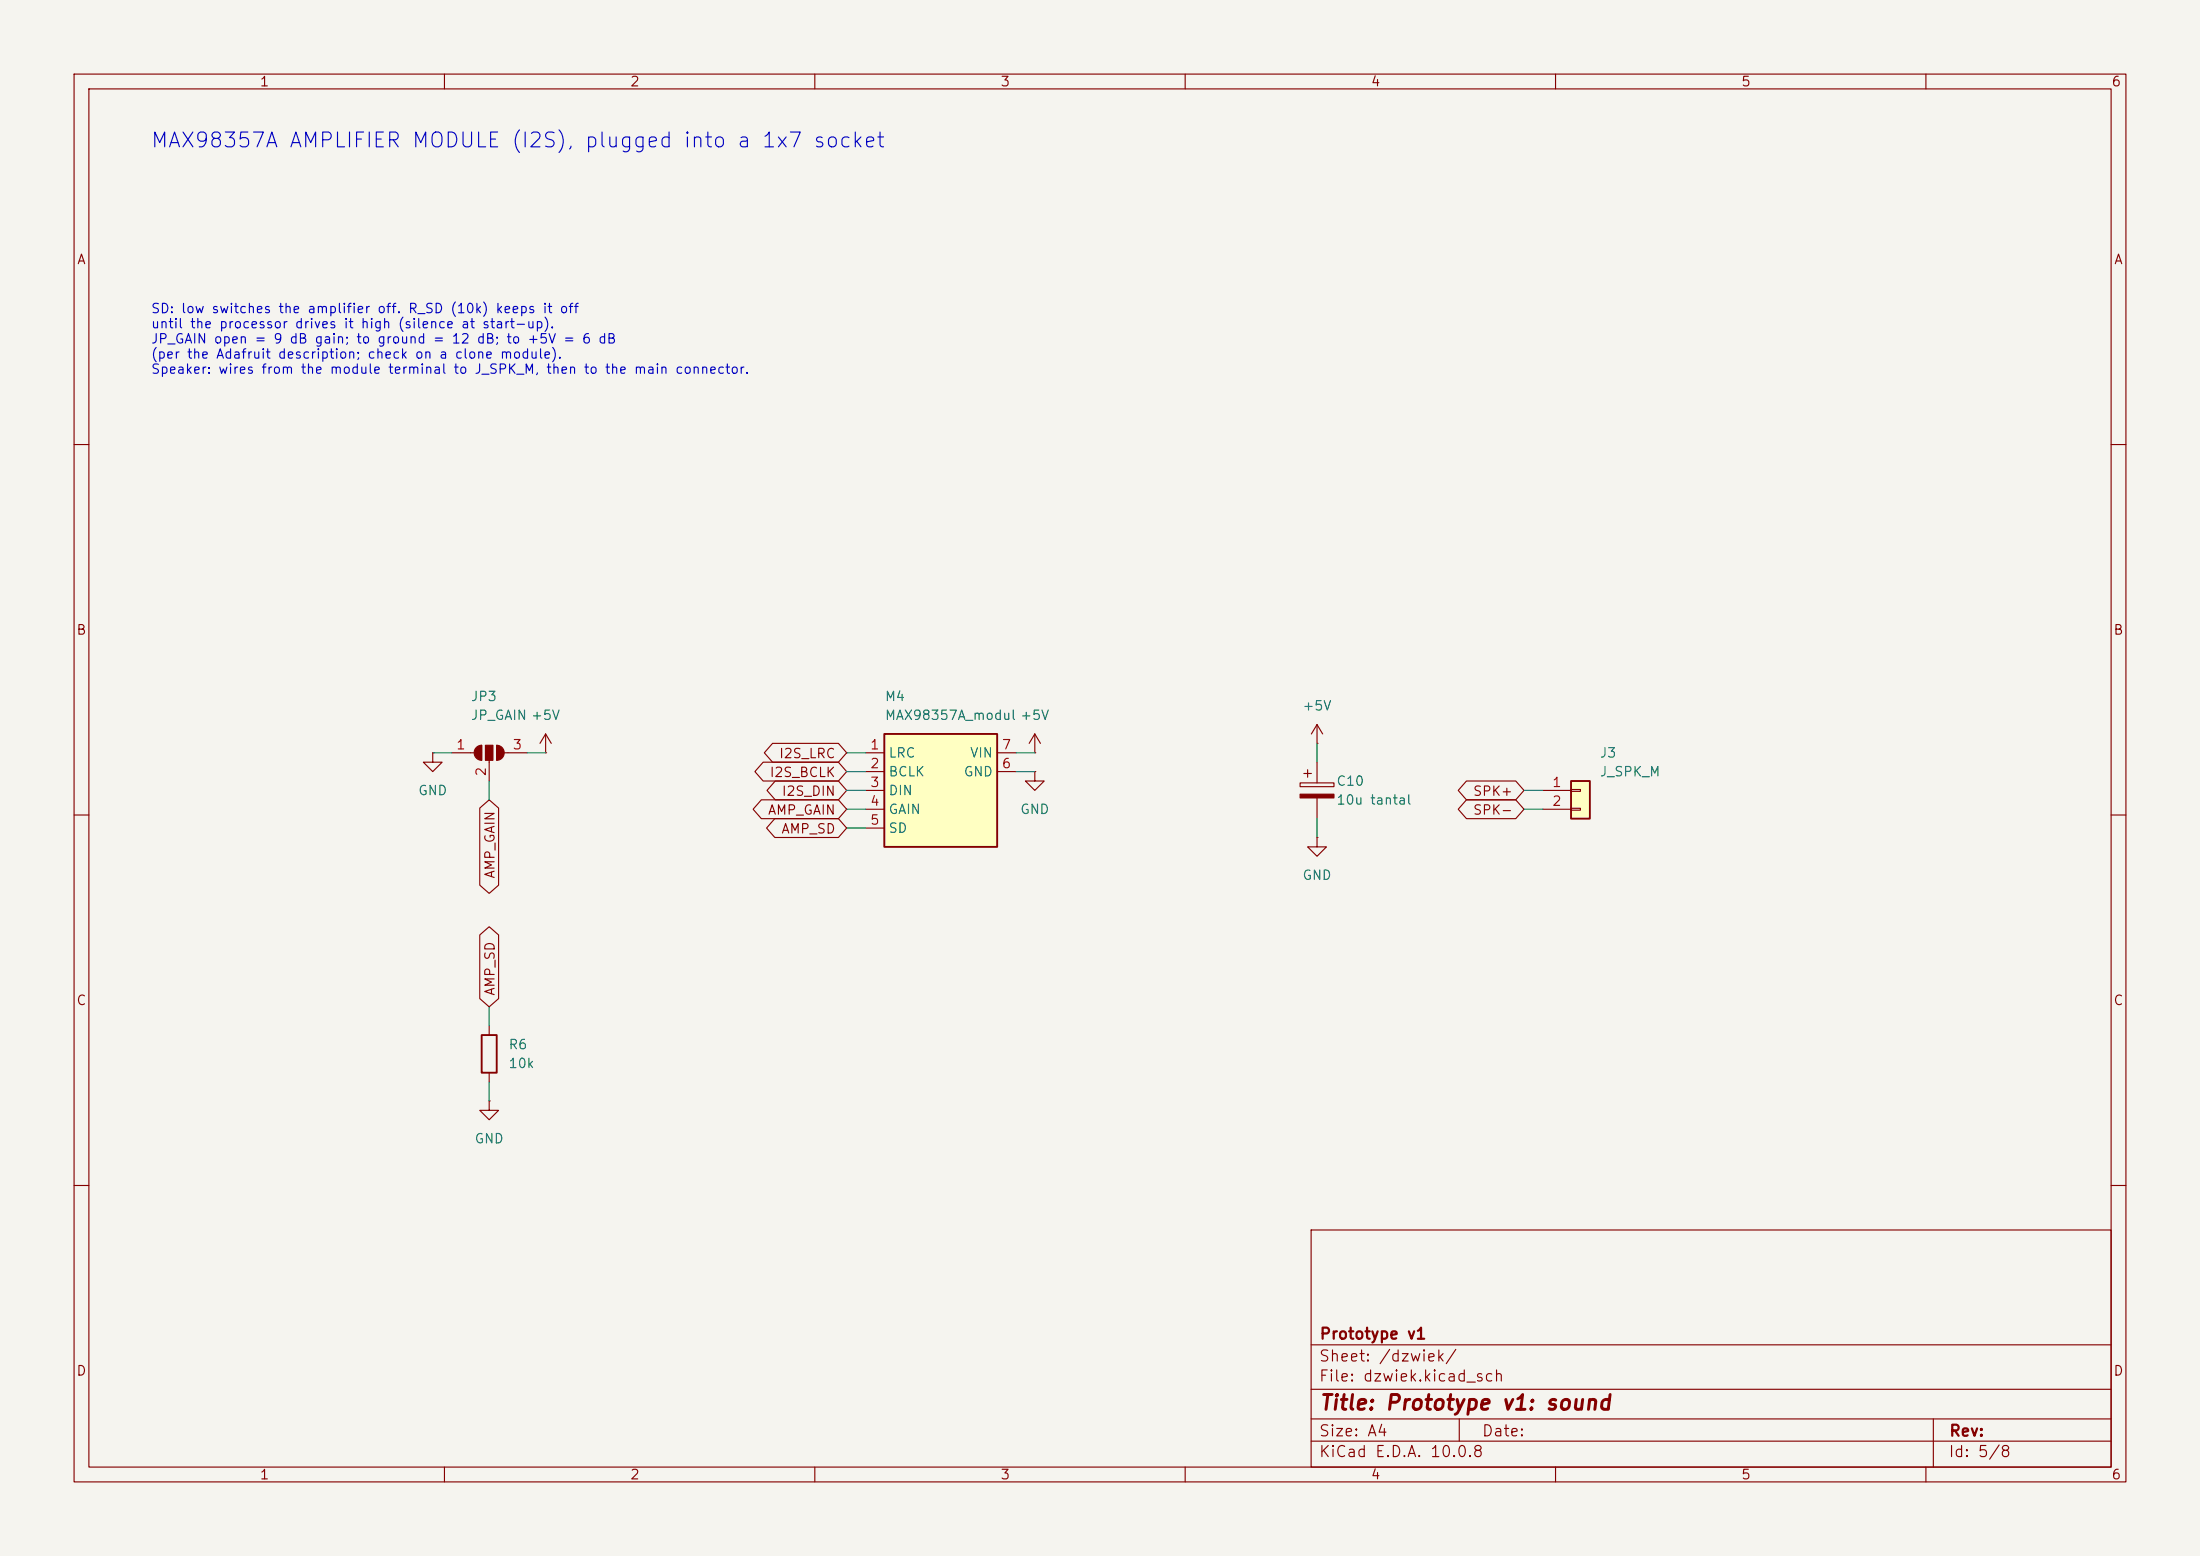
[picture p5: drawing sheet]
(kicad_sch
 (version 20250610)
 (generator "eeschema")
 (generator_version "9.99")
 (paper "A4")
 (title_block
  (title "Prototype v1: sound")
  (company "Prototype v1"))
 (lib_symbols
  (symbol "Connector_Generic:Conn_01x02"
   (pin_names
    (offset 1.016) (hide yes)) (exclude_from_sim no) (in_bom yes) (on_board yes)
   (in_pos_files yes)
   (duplicate_pin_numbers_are_jumpers no)
   (property "Reference" "J" (at 0 2.54 0) (show_name no) (do_not_autoplace no) (effects (font (size 1.27 1.27))))
   (property "Value" "Conn_01x02" (at 0 -5.08 0) (show_name no) (do_not_autoplace no) (effects (font (size 1.27 1.27))))
   (property "Footprint" "" (at 0 0 0) (show_name no) (do_not_autoplace no) (hide yes) (effects (font (size 1.27 1.27))))
   (property "Datasheet" "" (at 0 0 0) (show_name no) (do_not_autoplace no) (hide yes) (effects (font (size 1.27 1.27))))
   (property "Description" "Generic connector, single row, 01x02, script generated (kicad-library-utils/schlib/autogen/connector/)" (at 0 0 0) (show_name no) (do_not_autoplace no) (hide yes) (effects (font (size 1.27 1.27))))
   (symbol "Conn_01x02_1_1"
    (rectangle (start -1.27 1.27) (end 1.27 -3.81) (stroke (width 0.254) (type default)) (fill (type background)))
    (rectangle (start -1.27 0.127) (end 0 -0.127) (stroke (width 0.1524) (type default)) (fill (type none)))
    (rectangle (start -1.27 -2.413) (end 0 -2.667) (stroke (width 0.1524) (type default)) (fill (type none)))
    (pin passive line (at -5.08 0 0) (length 3.81) (name "Pin_1" (effects (font (size 1.27 1.27)))) (number "1" (effects (font (size 1.27 1.27)))))
    (pin passive line (at -5.08 -2.54 0) (length 3.81) (name "Pin_2" (effects (font (size 1.27 1.27)))) (number "2" (effects (font (size 1.27 1.27))))))
   (embedded_fonts no))
  (symbol "Device:C_Polarized"
   (pin_numbers (hide yes))
   (pin_names
    (offset 0.254)) (exclude_from_sim no) (in_bom yes) (on_board yes)
   (in_pos_files yes)
   (duplicate_pin_numbers_are_jumpers no)
   (property "Reference" "C" (at 0.635 2.54 0) (show_name no) (do_not_autoplace no) (effects (font (size 1.27 1.27)) (justify left)))
   (property "Value" "C_Polarized" (at 0.635 -2.54 0) (show_name no) (do_not_autoplace no) (effects (font (size 1.27 1.27)) (justify left)))
   (property "Footprint" "" (at 0.9652 -3.81 0) (show_name no) (do_not_autoplace no) (hide yes) (effects (font (size 1.27 1.27))))
   (property "Datasheet" "" (at 0 0 0) (show_name no) (do_not_autoplace no) (hide yes) (effects (font (size 1.27 1.27))))
   (property "Description" "Polarized capacitor" (at 0 0 0) (show_name no) (do_not_autoplace no) (hide yes) (effects (font (size 1.27 1.27))))
   (symbol "C_Polarized_0_1"
    (rectangle (start -2.286 0.508) (end 2.286 1.016) (stroke (width 0) (type default)) (fill (type none)))
    (polyline (pts (xy -1.778 2.286) (xy -0.762 2.286)) (stroke (width 0) (type default)) (fill (type none)))
    (polyline (pts (xy -1.27 2.794) (xy -1.27 1.778)) (stroke (width 0) (type default)) (fill (type none)))
    (rectangle (start 2.286 -0.508) (end -2.286 -1.016) (stroke (width 0) (type default)) (fill (type outline))))
   (symbol "C_Polarized_1_1"
    (pin passive line (at 0 3.81 270) (length 2.794) (name "" (effects (font (size 1.27 1.27)))) (number "1" (effects (font (size 1.27 1.27)))))
    (pin passive line (at 0 -3.81 90) (length 2.794) (name "" (effects (font (size 1.27 1.27)))) (number "2" (effects (font (size 1.27 1.27))))))
   (embedded_fonts no))
  (symbol "Device:R"
   (pin_numbers (hide yes))
   (pin_names
    (offset 0)) (exclude_from_sim no) (in_bom yes) (on_board yes)
   (in_pos_files yes)
   (duplicate_pin_numbers_are_jumpers no)
   (property "Reference" "R" (at 2.032 0 90) (show_name no) (do_not_autoplace no) (effects (font (size 1.27 1.27))))
   (property "Value" "R" (at 0 0 90) (show_name no) (do_not_autoplace no) (effects (font (size 1.27 1.27))))
   (property "Footprint" "" (at -1.778 0 90) (show_name no) (do_not_autoplace no) (hide yes) (effects (font (size 1.27 1.27))))
   (property "Datasheet" "" (at 0 0 0) (show_name no) (do_not_autoplace no) (hide yes) (effects (font (size 1.27 1.27))))
   (property "Description" "Resistor" (at 0 0 0) (show_name no) (do_not_autoplace no) (hide yes) (effects (font (size 1.27 1.27))))
   (symbol "R_0_1"
    (rectangle (start -1.016 -2.54) (end 1.016 2.54) (stroke (width 0.254) (type default)) (fill (type none))))
   (symbol "R_1_1"
    (pin passive line (at 0 3.81 270) (length 1.27) (name "" (effects (font (size 1.27 1.27)))) (number "1" (effects (font (size 1.27 1.27)))))
    (pin passive line (at 0 -3.81 90) (length 1.27) (name "" (effects (font (size 1.27 1.27)))) (number "2" (effects (font (size 1.27 1.27))))))
   (embedded_fonts no))
  (symbol "Jumper:SolderJumper_3_Open"
   (pin_names
    (offset 0) (hide yes)) (exclude_from_sim no) (in_bom no) (on_board yes)
   (in_pos_files yes)
   (duplicate_pin_numbers_are_jumpers no)
   (property "Reference" "JP" (at -2.54 -2.54 0) (show_name no) (do_not_autoplace no) (effects (font (size 1.27 1.27))))
   (property "Value" "SolderJumper_3_Open" (at 0 2.794 0) (show_name no) (do_not_autoplace no) (effects (font (size 1.27 1.27))))
   (property "Footprint" "" (at 0 0 0) (show_name no) (do_not_autoplace no) (hide yes) (effects (font (size 1.27 1.27))))
   (property "Datasheet" "" (at 0 -15.24 0) (show_name no) (do_not_autoplace no) (hide yes) (effects (font (size 1.27 1.27))))
   (property "Description" "Solder Jumper, 3-pole, open" (at 0 -12.7 0) (show_name no) (do_not_autoplace no) (hide yes) (effects (font (size 1.27 1.27))))
   (property private "KLC_S5.1" "This is a generic symbol, it has fp-filter, but no default footprint" (at 0 -17.78 0) (show_name yes) (do_not_autoplace no) (hide yes) (effects (font (size 1.27 1.27))))
   (property private "KLC_S3.3" "Graphical-Symbol: thickness is 6mm, fill is background" (at 0 -20.32 0) (show_name yes) (do_not_autoplace no) (hide yes) (effects (font (size 1.27 1.27))))
   (symbol "SolderJumper_3_Open_0_1"
    (polyline (pts (xy -2.54 0) (xy -2.032 0)) (stroke (width 0) (type default)) (fill (type none)))
    (polyline (pts (xy -1.016 1.016) (xy -1.016 -1.016)) (stroke (width 0.1524) (type default)) (fill (type none)))
    (arc (start -1.016 -1.016) (mid -2.0276 0) (end -1.016 1.016) (stroke (width 0.1524) (type default)) (fill (type outline)))
    (rectangle (start -0.508 1.016) (end 0.508 -1.016) (stroke (width 0.1524) (type default)) (fill (type outline)))
    (polyline (pts (xy 0 -1.27) (xy 0 -1.016)) (stroke (width 0) (type default)) (fill (type none)))
    (arc (start 1.016 1.016) (mid 2.0276 0) (end 1.016 -1.016) (stroke (width 0.1524) (type default)) (fill (type outline)))
    (polyline (pts (xy 1.016 1.016) (xy 1.016 -1.016)) (stroke (width 0.1524) (type default)) (fill (type none)))
    (polyline (pts (xy 2.54 0) (xy 2.032 0)) (stroke (width 0) (type default)) (fill (type none))))
   (symbol "SolderJumper_3_Open_1_1"
    (pin passive line (at -5.08 0 0) (length 2.54) (name "A" (effects (font (size 1.27 1.27)))) (number "1" (effects (font (size 1.27 1.27)))))
    (pin passive line (at 0 -3.81 90) (length 2.54) (name "C" (effects (font (size 1.27 1.27)))) (number "2" (effects (font (size 1.27 1.27)))))
    (pin passive line (at 5.08 0 180) (length 2.54) (name "B" (effects (font (size 1.27 1.27)))) (number "3" (effects (font (size 1.27 1.27))))))
   (embedded_fonts no))
  (symbol "centralka:MAX98357A_modul" (exclude_from_sim no) (in_bom yes) (on_board yes)
   (property "Reference" "M" (at 0 10.16 0) (effects (font (size 1.27 1.27))))
   (property "Value" "MAX98357A_modul" (at 0 -10.16 0) (effects (font (size 1.27 1.27))))
   (property "Footprint" "Connector_PinSocket_2.54mm:PinSocket_1x07_P2.54mm_Vertical" (at 0 0 0) (hide yes) (effects (font (size 1.27 1.27))))
   (property "Datasheet" "" (at 0 0 0) (hide yes) (effects (font (size 1.27 1.27))))
   (symbol "MAX98357A_modul_0_1"
    (rectangle (start -7.62 7.62) (end 7.62 -7.62) (stroke (width 0.254) (type default)) (fill (type background))))
   (symbol "MAX98357A_modul_1_1"
    (pin passive line (at -10.16 5.08 0) (length 2.54) (name "LRC" (effects (font (size 1.27 1.27)))) (number "1" (effects (font (size 1.27 1.27)))))
    (pin passive line (at -10.16 2.54 0) (length 2.54) (name "BCLK" (effects (font (size 1.27 1.27)))) (number "2" (effects (font (size 1.27 1.27)))))
    (pin passive line (at -10.16 0 0) (length 2.54) (name "DIN" (effects (font (size 1.27 1.27)))) (number "3" (effects (font (size 1.27 1.27)))))
    (pin passive line (at -10.16 -2.54 0) (length 2.54) (name "GAIN" (effects (font (size 1.27 1.27)))) (number "4" (effects (font (size 1.27 1.27)))))
    (pin passive line (at -10.16 -5.08 0) (length 2.54) (name "SD" (effects (font (size 1.27 1.27)))) (number "5" (effects (font (size 1.27 1.27)))))
    (pin passive line (at 10.16 5.08 180) (length 2.54) (name "VIN" (effects (font (size 1.27 1.27)))) (number "7" (effects (font (size 1.27 1.27)))))
    (pin passive line (at 10.16 2.54 180) (length 2.54) (name "GND" (effects (font (size 1.27 1.27)))) (number "6" (effects (font (size 1.27 1.27)))))))
  (symbol "power:+5V"
   (power global)
   (pin_numbers (hide yes))
   (pin_names
    (offset 0) (hide yes)) (exclude_from_sim no) (in_bom yes) (on_board yes)
   (in_pos_files yes)
   (duplicate_pin_numbers_are_jumpers no)
   (property "Reference" "#PWR" (at 0 -3.81 0) (show_name no) (do_not_autoplace no) (hide yes) (effects (font (size 1.27 1.27))))
   (property "Value" "+5V" (at 0 3.556 0) (show_name no) (do_not_autoplace no) (effects (font (size 1.27 1.27))))
   (property "Footprint" "" (at 0 0 0) (show_name no) (do_not_autoplace no) (hide yes) (effects (font (size 1.27 1.27))))
   (property "Datasheet" "" (at 0 0 0) (show_name no) (do_not_autoplace no) (hide yes) (effects (font (size 1.27 1.27))))
   (property "Description" "Power symbol creates a global label with name \"+5V\"" (at 0 0 0) (show_name no) (do_not_autoplace no) (hide yes) (effects (font (size 1.27 1.27))))
   (symbol "+5V_0_1"
    (polyline (pts (xy -0.762 1.27) (xy 0 2.54)) (stroke (width 0) (type default)) (fill (type none)))
    (polyline (pts (xy 0 2.54) (xy 0.762 1.27)) (stroke (width 0) (type default)) (fill (type none)))
    (polyline (pts (xy 0 0) (xy 0 2.54)) (stroke (width 0) (type default)) (fill (type none))))
   (symbol "+5V_1_1"
    (pin power_in line (at 0 0 90) (length 0) (name "" (effects (font (size 1.27 1.27)))) (number "1" (effects (font (size 1.27 1.27))))))
   (embedded_fonts no))
  (symbol "power:GND"
   (power global)
   (pin_numbers (hide yes))
   (pin_names
    (offset 0) (hide yes)) (exclude_from_sim no) (in_bom yes) (on_board yes)
   (in_pos_files yes)
   (duplicate_pin_numbers_are_jumpers no)
   (property "Reference" "#PWR" (at 0 -6.35 0) (show_name no) (do_not_autoplace no) (hide yes) (effects (font (size 1.27 1.27))))
   (property "Value" "GND" (at 0 -3.81 0) (show_name no) (do_not_autoplace no) (effects (font (size 1.27 1.27))))
   (property "Footprint" "" (at 0 0 0) (show_name no) (do_not_autoplace no) (hide yes) (effects (font (size 1.27 1.27))))
   (property "Datasheet" "" (at 0 0 0) (show_name no) (do_not_autoplace no) (hide yes) (effects (font (size 1.27 1.27))))
   (property "Description" "Power symbol creates a global label with name \"GND\" , ground" (at 0 0 0) (show_name no) (do_not_autoplace no) (hide yes) (effects (font (size 1.27 1.27))))
   (symbol "GND_0_1"
    (polyline (pts (xy 0 0) (xy 0 -1.27) (xy 1.27 -1.27) (xy 0 -2.54) (xy -1.27 -1.27) (xy 0 -1.27)) (stroke (width 0) (type default)) (fill (type none))))
   (symbol "GND_1_1"
    (pin power_in line (at 0 0 270) (length 0) (name "" (effects (font (size 1.27 1.27)))) (number "1" (effects (font (size 1.27 1.27))))))
   (embedded_fonts no)))
 (text "MAX98357A AMPLIFIER MODULE (I2S), plugged into a 1x7 socket"
  (exclude_from_sim no)
  (at 20.32 20.32 0)
  (effects (font (size 2 2)) (justify left bottom)))
 (text "SD: low switches the amplifier off. R_SD (10k) keeps it off\nuntil the processor drives it high (silence at start-up).\nJP_GAIN open = 9 dB gain; to ground = 12 dB; to +5V = 6 dB\n(per the Adafruit description; check on a clone module).\nSpeaker: wires from the module terminal to J_SPK_M, then to the main connector."
  (exclude_from_sim no)
  (at 20.32 50.8 0)
  (effects (font (size 1.27 1.27)) (justify left bottom)))
 (symbol
  (lib_id "centralka:MAX98357A_modul")
  (at 127 106.68 0)
  (unit 1)
  (exclude_from_sim no)
  (in_bom yes)
  (on_board yes)
  (dnp no)
  (property "Reference" "M4" (at 119.38 93.98 0) (effects (font (size 1.27 1.27)) (justify left)))
  (property "Value" "MAX98357A_modul" (at 119.38 96.52 0) (effects (font (size 1.27 1.27)) (justify left)))
  (property "Footprint" "Connector_PinSocket_2.54mm:PinSocket_1x07_P2.54mm_Vertical" (at 127 106.68 0) (hide yes) (effects (font (size 1.27 1.27))))
  (property "Datasheet" "" (at 127 106.68 0) (hide yes) (effects (font (size 1.27 1.27))))
  (pin "1")
  (pin "2")
  (pin "3")
  (pin "4")
  (pin "5")
  (pin "7")
  (pin "6"))
 (wire
  (pts (xy 116.84 101.6) (xy 114.3 101.6))
  (stroke (width 0) (type default)))
 (global_label "I2S_LRC"
  (shape bidirectional)
  (at 114.3 101.6 180)
  (effects (font (size 1.27 1.27)) (justify right)))
 (wire
  (pts (xy 116.84 104.14) (xy 114.3 104.14))
  (stroke (width 0) (type default)))
 (global_label "I2S_BCLK"
  (shape bidirectional)
  (at 114.3 104.14 180)
  (effects (font (size 1.27 1.27)) (justify right)))
 (wire
  (pts (xy 116.84 106.68) (xy 114.3 106.68))
  (stroke (width 0) (type default)))
 (global_label "I2S_DIN"
  (shape bidirectional)
  (at 114.3 106.68 180)
  (effects (font (size 1.27 1.27)) (justify right)))
 (wire
  (pts (xy 116.84 109.22) (xy 114.3 109.22))
  (stroke (width 0) (type default)))
 (global_label "AMP_GAIN"
  (shape bidirectional)
  (at 114.3 109.22 180)
  (effects (font (size 1.27 1.27)) (justify right)))
 (wire
  (pts (xy 116.84 111.76) (xy 114.3 111.76))
  (stroke (width 0) (type default)))
 (global_label "AMP_SD"
  (shape bidirectional)
  (at 114.3 111.76 180)
  (effects (font (size 1.27 1.27)) (justify right)))
 (wire
  (pts (xy 137.16 101.6) (xy 139.7 101.6))
  (stroke (width 0) (type default)))
 (symbol
  (lib_id "power:+5V")
  (at 139.7 101.6 0)
  (unit 1)
  (exclude_from_sim no)
  (in_bom yes)
  (on_board yes)
  (dnp no)
  (property "Reference" "#PWRDZ01" (at 139.7 101.6 0) (hide yes) (effects (font (size 1.27 1.27))))
  (property "Value" "+5V" (at 139.7 96.52 0) (effects (font (size 1.27 1.27))))
  (property "Footprint" "" (at 139.7 101.6 0) (hide yes) (effects (font (size 1.27 1.27))))
  (property "Datasheet" "" (at 139.7 101.6 0) (hide yes) (effects (font (size 1.27 1.27))))
  (pin "1"))
 (wire
  (pts (xy 137.16 104.14) (xy 139.7 104.14))
  (stroke (width 0) (type default)))
 (symbol
  (lib_id "power:GND")
  (at 139.7 104.14 0)
  (unit 1)
  (exclude_from_sim no)
  (in_bom yes)
  (on_board yes)
  (dnp no)
  (property "Reference" "#PWRDZ02" (at 139.7 104.14 0) (hide yes) (effects (font (size 1.27 1.27))))
  (property "Value" "GND" (at 139.7 109.22 0) (effects (font (size 1.27 1.27))))
  (property "Footprint" "" (at 139.7 104.14 0) (hide yes) (effects (font (size 1.27 1.27))))
  (property "Datasheet" "" (at 139.7 104.14 0) (hide yes) (effects (font (size 1.27 1.27))))
  (pin "1"))
 (symbol
  (lib_id "Device:R")
  (at 66.04 142.24 0)
  (unit 1)
  (exclude_from_sim no)
  (in_bom yes)
  (on_board yes)
  (dnp no)
  (property "Reference" "R6" (at 68.58 140.97 0) (effects (font (size 1.27 1.27)) (justify left)))
  (property "Value" "10k" (at 68.58 143.51 0) (effects (font (size 1.27 1.27)) (justify left)))
  (property "Footprint" "Resistor_SMD:R_0805_2012Metric_Pad1.20x1.40mm_HandSolder" (at 66.04 142.24 0) (hide yes) (effects (font (size 1.27 1.27))))
  (property "Datasheet" "" (at 66.04 142.24 0) (hide yes) (effects (font (size 1.27 1.27))))
  (pin "1")
  (pin "2"))
 (wire
  (pts (xy 66.04 138.43) (xy 66.04 135.89))
  (stroke (width 0) (type default)))
 (global_label "AMP_SD"
  (shape bidirectional)
  (at 66.04 135.89 90)
  (effects (font (size 1.27 1.27)) (justify left)))
 (wire
  (pts (xy 66.04 146.05) (xy 66.04 148.59))
  (stroke (width 0) (type default)))
 (symbol
  (lib_id "power:GND")
  (at 66.04 148.59 0)
  (unit 1)
  (exclude_from_sim no)
  (in_bom yes)
  (on_board yes)
  (dnp no)
  (property "Reference" "#PWRDZ03" (at 66.04 148.59 0) (hide yes) (effects (font (size 1.27 1.27))))
  (property "Value" "GND" (at 66.04 153.67 0) (effects (font (size 1.27 1.27))))
  (property "Footprint" "" (at 66.04 148.59 0) (hide yes) (effects (font (size 1.27 1.27))))
  (property "Datasheet" "" (at 66.04 148.59 0) (hide yes) (effects (font (size 1.27 1.27))))
  (pin "1"))
 (symbol
  (lib_id "Jumper:SolderJumper_3_Open")
  (at 66.04 101.6 0)
  (unit 1)
  (exclude_from_sim no)
  (in_bom yes)
  (on_board yes)
  (dnp no)
  (property "Reference" "JP3" (at 63.5 93.98 0) (effects (font (size 1.27 1.27)) (justify left)))
  (property "Value" "JP_GAIN" (at 63.5 96.52 0) (effects (font (size 1.27 1.27)) (justify left)))
  (property "Footprint" "Connector_PinHeader_2.54mm:PinHeader_1x03_P2.54mm_Vertical" (at 66.04 101.6 0) (hide yes) (effects (font (size 1.27 1.27))))
  (property "Datasheet" "" (at 66.04 101.6 0) (hide yes) (effects (font (size 1.27 1.27))))
  (pin "1")
  (pin "2")
  (pin "3"))
 (wire
  (pts (xy 60.96 101.6) (xy 58.42 101.6))
  (stroke (width 0) (type default)))
 (symbol
  (lib_id "power:GND")
  (at 58.42 101.6 0)
  (unit 1)
  (exclude_from_sim no)
  (in_bom yes)
  (on_board yes)
  (dnp no)
  (property "Reference" "#PWRDZ04" (at 58.42 101.6 0) (hide yes) (effects (font (size 1.27 1.27))))
  (property "Value" "GND" (at 58.42 106.68 0) (effects (font (size 1.27 1.27))))
  (property "Footprint" "" (at 58.42 101.6 0) (hide yes) (effects (font (size 1.27 1.27))))
  (property "Datasheet" "" (at 58.42 101.6 0) (hide yes) (effects (font (size 1.27 1.27))))
  (pin "1"))
 (wire
  (pts (xy 66.04 105.41) (xy 66.04 107.95))
  (stroke (width 0) (type default)))
 (global_label "AMP_GAIN"
  (shape bidirectional)
  (at 66.04 107.95 270)
  (effects (font (size 1.27 1.27)) (justify right)))
 (wire
  (pts (xy 71.12 101.6) (xy 73.66 101.6))
  (stroke (width 0) (type default)))
 (symbol
  (lib_id "power:+5V")
  (at 73.66 101.6 0)
  (unit 1)
  (exclude_from_sim no)
  (in_bom yes)
  (on_board yes)
  (dnp no)
  (property "Reference" "#PWRDZ05" (at 73.66 101.6 0) (hide yes) (effects (font (size 1.27 1.27))))
  (property "Value" "+5V" (at 73.66 96.52 0) (effects (font (size 1.27 1.27))))
  (property "Footprint" "" (at 73.66 101.6 0) (hide yes) (effects (font (size 1.27 1.27))))
  (property "Datasheet" "" (at 73.66 101.6 0) (hide yes) (effects (font (size 1.27 1.27))))
  (pin "1"))
 (symbol
  (lib_id "Device:C_Polarized")
  (at 177.8 106.68 0)
  (unit 1)
  (exclude_from_sim no)
  (in_bom yes)
  (on_board yes)
  (dnp no)
  (property "Reference" "C10" (at 180.34 105.41 0) (effects (font (size 1.27 1.27)) (justify left)))
  (property "Value" "10u tantal" (at 180.34 107.95 0) (effects (font (size 1.27 1.27)) (justify left)))
  (property "Footprint" "Capacitor_Tantalum_SMD:CP_EIA-3528-21_Kemet-B_HandSolder" (at 177.8 106.68 0) (hide yes) (effects (font (size 1.27 1.27))))
  (property "Datasheet" "" (at 177.8 106.68 0) (hide yes) (effects (font (size 1.27 1.27))))
  (pin "1")
  (pin "2"))
 (wire
  (pts (xy 177.8 102.87) (xy 177.8 100.33))
  (stroke (width 0) (type default)))
 (symbol
  (lib_id "power:+5V")
  (at 177.8 100.33 0)
  (unit 1)
  (exclude_from_sim no)
  (in_bom yes)
  (on_board yes)
  (dnp no)
  (property "Reference" "#PWRDZ06" (at 177.8 100.33 0) (hide yes) (effects (font (size 1.27 1.27))))
  (property "Value" "+5V" (at 177.8 95.25 0) (effects (font (size 1.27 1.27))))
  (property "Footprint" "" (at 177.8 100.33 0) (hide yes) (effects (font (size 1.27 1.27))))
  (property "Datasheet" "" (at 177.8 100.33 0) (hide yes) (effects (font (size 1.27 1.27))))
  (pin "1"))
 (wire
  (pts (xy 177.8 110.49) (xy 177.8 113.03))
  (stroke (width 0) (type default)))
 (symbol
  (lib_id "power:GND")
  (at 177.8 113.03 0)
  (unit 1)
  (exclude_from_sim no)
  (in_bom yes)
  (on_board yes)
  (dnp no)
  (property "Reference" "#PWRDZ07" (at 177.8 113.03 0) (hide yes) (effects (font (size 1.27 1.27))))
  (property "Value" "GND" (at 177.8 118.11 0) (effects (font (size 1.27 1.27))))
  (property "Footprint" "" (at 177.8 113.03 0) (hide yes) (effects (font (size 1.27 1.27))))
  (property "Datasheet" "" (at 177.8 113.03 0) (hide yes) (effects (font (size 1.27 1.27))))
  (pin "1"))
 (symbol
  (lib_id "Connector_Generic:Conn_01x02")
  (at 213.36 106.68 0)
  (unit 1)
  (exclude_from_sim no)
  (in_bom yes)
  (on_board yes)
  (dnp no)
  (property "Reference" "J3" (at 215.9 101.6 0) (effects (font (size 1.27 1.27)) (justify left)))
  (property "Value" "J_SPK_M" (at 215.9 104.14 0) (effects (font (size 1.27 1.27)) (justify left)))
  (property "Footprint" "Connector_PinHeader_2.54mm:PinHeader_1x02_P2.54mm_Vertical" (at 213.36 106.68 0) (hide yes) (effects (font (size 1.27 1.27))))
  (property "Datasheet" "" (at 213.36 106.68 0) (hide yes) (effects (font (size 1.27 1.27))))
  (pin "1")
  (pin "2"))
 (wire
  (pts (xy 208.28 106.68) (xy 205.74 106.68))
  (stroke (width 0) (type default)))
 (global_label "SPK+"
  (shape bidirectional)
  (at 205.74 106.68 180)
  (effects (font (size 1.27 1.27)) (justify right)))
 (wire
  (pts (xy 208.28 109.22) (xy 205.74 109.22))
  (stroke (width 0) (type default)))
 (global_label "SPK-"
  (shape bidirectional)
  (at 205.74 109.22 180)
  (effects (font (size 1.27 1.27)) (justify right)))
 (embedded_fonts no))
